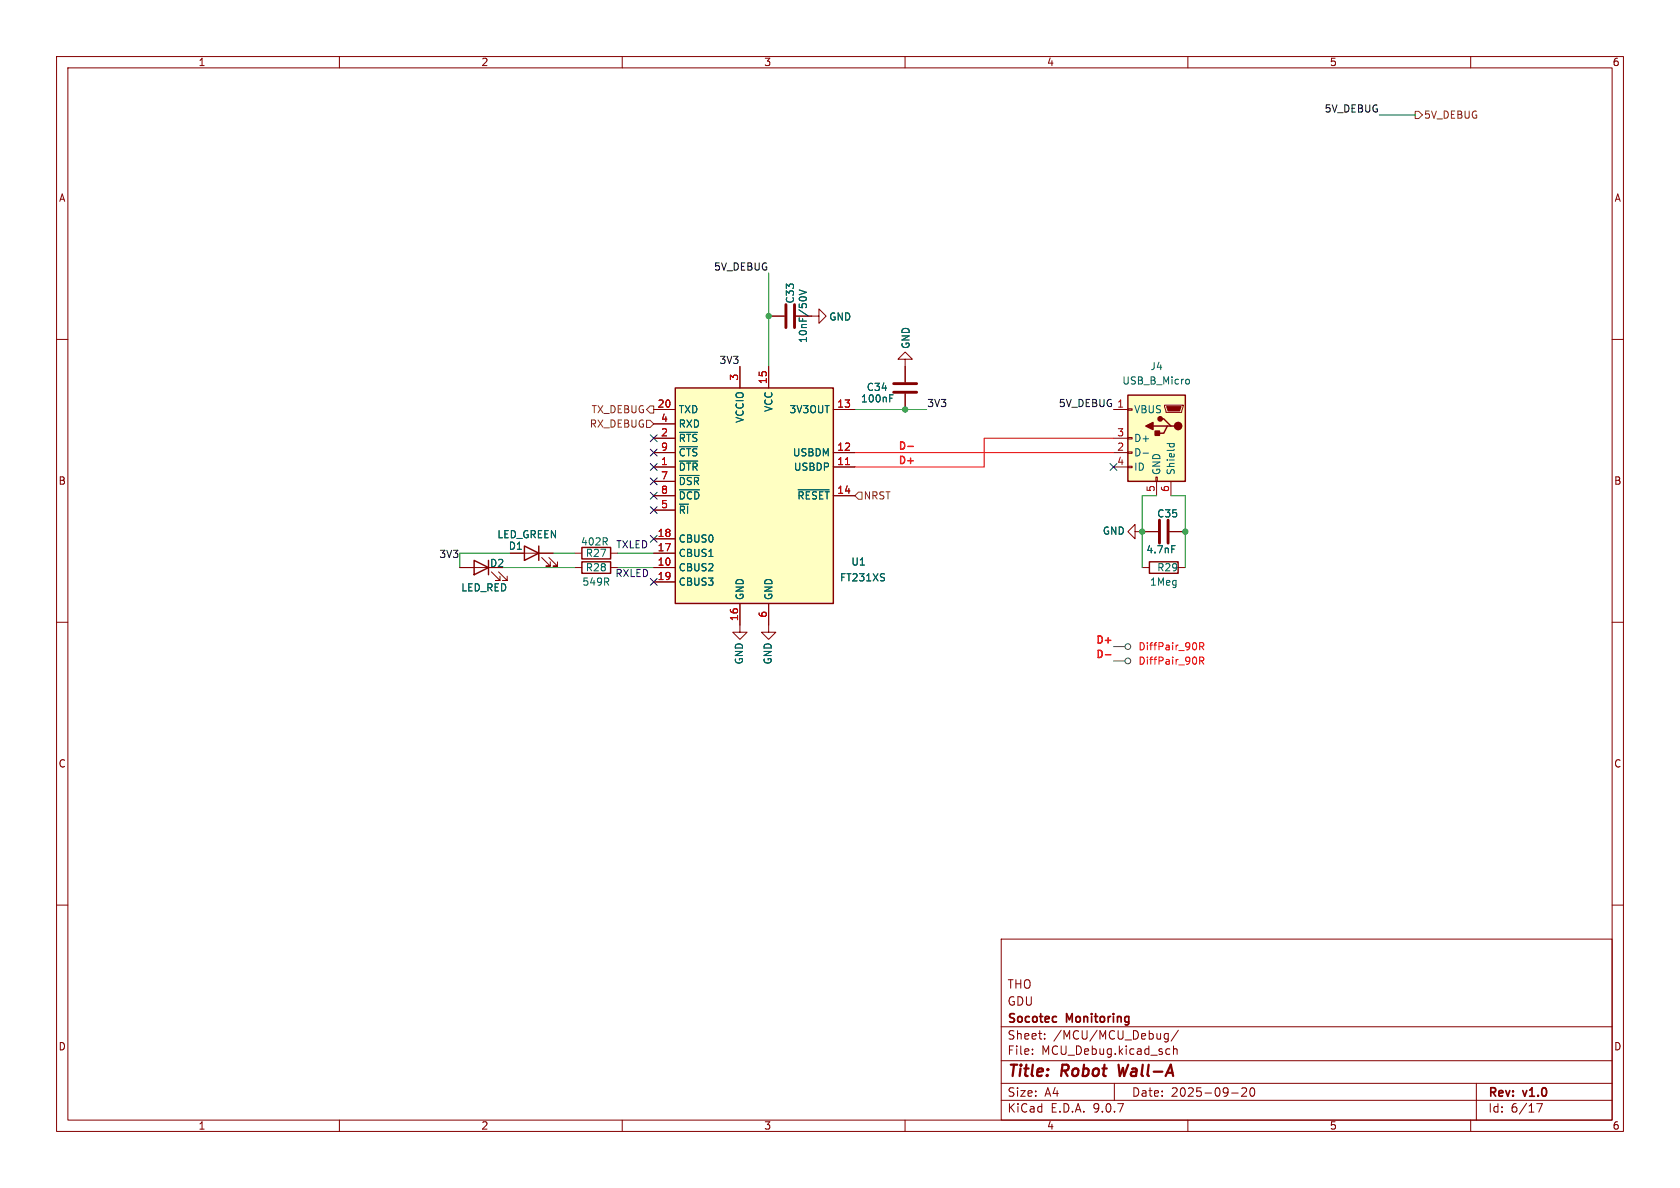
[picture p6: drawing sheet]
(kicad_sch
 (version 20250114)
 (generator "eeschema")
 (generator_version "9.0")
 (paper "A4")
 (title_block
  (title "Robot Wall-A")
  (date "2025-09-20")
  (rev "v1.0")
  (company "Socotec Monitoring")
  (comment 1 "GDU")
  (comment 2 "THO"))
 (lib_symbols
  (symbol "Connector:USB_B_Micro"
   (pin_names
    (offset 1.016)) (exclude_from_sim no) (in_bom yes) (on_board yes)
   (property "Reference" "J" (at -5.08 11.43 0) (effects (font (size 1.27 1.27)) (justify left)))
   (property "Value" "USB_B_Micro" (at -5.08 8.89 0) (effects (font (size 1.27 1.27)) (justify left)))
   (property "Footprint" "" (at 3.81 -1.27 0) (effects (font (size 1.27 1.27)) (hide yes)))
   (property "Datasheet" "~" (at 3.81 -1.27 0) (effects (font (size 1.27 1.27)) (hide yes)))
   (property "Description" "USB Micro Type B connector" (at 0 0 0) (effects (font (size 1.27 1.27)) (hide yes)))
   (symbol "USB_B_Micro_0_1"
    (rectangle (start -5.08 -7.62) (end 5.08 7.62) (stroke (width 0.254) (type default)) (fill (type background)))
    (polyline (pts (xy -4.699 5.842) (xy -4.699 5.588) (xy -4.445 4.826) (xy -4.445 4.572) (xy -1.651 4.572) (xy -1.651 4.826) (xy -1.397 5.588) (xy -1.397 5.842) (xy -4.699 5.842)) (stroke (width 0) (type default)) (fill (type none)))
    (polyline (pts (xy -4.318 5.588) (xy -1.778 5.588) (xy -2.032 4.826) (xy -4.064 4.826) (xy -4.318 5.588)) (stroke (width 0) (type default)) (fill (type outline)))
    (circle (center -3.81 2.159) (radius 0.635) (stroke (width 0.254) (type default)) (fill (type outline)))
    (polyline (pts (xy -3.175 2.159) (xy -2.54 2.159) (xy -1.27 3.429) (xy -0.635 3.429)) (stroke (width 0.254) (type default)) (fill (type none)))
    (polyline (pts (xy -2.54 2.159) (xy -1.905 2.159) (xy -1.27 0.889) (xy 0 0.889)) (stroke (width 0.254) (type default)) (fill (type none)))
    (polyline (pts (xy -1.905 2.159) (xy 0.635 2.159)) (stroke (width 0.254) (type default)) (fill (type none)))
    (circle (center -0.635 3.429) (radius 0.381) (stroke (width 0.254) (type default)) (fill (type outline)))
    (rectangle (start -0.127 -7.62) (end 0.127 -6.858) (stroke (width 0) (type default)) (fill (type none)))
    (rectangle (start 0.254 1.27) (end -0.508 0.508) (stroke (width 0.254) (type default)) (fill (type outline)))
    (polyline (pts (xy 0.635 2.794) (xy 0.635 1.524) (xy 1.905 2.159) (xy 0.635 2.794)) (stroke (width 0.254) (type default)) (fill (type outline)))
    (rectangle (start 5.08 4.953) (end 4.318 5.207) (stroke (width 0) (type default)) (fill (type none)))
    (rectangle (start 5.08 -0.127) (end 4.318 0.127) (stroke (width 0) (type default)) (fill (type none)))
    (rectangle (start 5.08 -2.667) (end 4.318 -2.413) (stroke (width 0) (type default)) (fill (type none)))
    (rectangle (start 5.08 -5.207) (end 4.318 -4.953) (stroke (width 0) (type default)) (fill (type none))))
   (symbol "USB_B_Micro_1_1"
    (pin passive line (at -2.54 -10.16 90) (length 2.54) (name "Shield" (effects (font (size 1.27 1.27)))) (number "6" (effects (font (size 1.27 1.27)))))
    (pin power_out line (at 0 -10.16 90) (length 2.54) (name "GND" (effects (font (size 1.27 1.27)))) (number "5" (effects (font (size 1.27 1.27)))))
    (pin power_out line (at 7.62 5.08 180) (length 2.54) (name "VBUS" (effects (font (size 1.27 1.27)))) (number "1" (effects (font (size 1.27 1.27)))))
    (pin bidirectional line (at 7.62 0 180) (length 2.54) (name "D+" (effects (font (size 1.27 1.27)))) (number "3" (effects (font (size 1.27 1.27)))))
    (pin bidirectional line (at 7.62 -2.54 180) (length 2.54) (name "D-" (effects (font (size 1.27 1.27)))) (number "2" (effects (font (size 1.27 1.27)))))
    (pin passive line (at 7.62 -5.08 180) (length 2.54) (name "ID" (effects (font (size 1.27 1.27)))) (number "4" (effects (font (size 1.27 1.27))))))
   (embedded_fonts no))
  (symbol "Device:C"
   (pin_numbers (hide yes))
   (pin_names
    (offset 0.254)) (exclude_from_sim no) (in_bom yes) (on_board yes)
   (property "Reference" "C" (at 0.635 2.54 0) (effects (font (size 1.27 1.27)) (justify left)))
   (property "Value" "C" (at 0.635 -2.54 0) (effects (font (size 1.27 1.27)) (justify left)))
   (property "Footprint" "" (at 0.9652 -3.81 0) (effects (font (size 1.27 1.27)) (hide yes)))
   (property "Datasheet" "~" (at 0 0 0) (effects (font (size 1.27 1.27)) (hide yes)))
   (property "Description" "Unpolarized capacitor" (at 0 0 0) (effects (font (size 1.27 1.27)) (hide yes)))
   (symbol "C_0_1"
    (polyline (pts (xy -2.032 0.762) (xy 2.032 0.762)) (stroke (width 0.508) (type default)) (fill (type none)))
    (polyline (pts (xy -2.032 -0.762) (xy 2.032 -0.762)) (stroke (width 0.508) (type default)) (fill (type none))))
   (symbol "C_1_1"
    (pin passive line (at 0 3.81 270) (length 2.794) (name "~" (effects (font (size 1.27 1.27)))) (number "1" (effects (font (size 1.27 1.27)))))
    (pin passive line (at 0 -3.81 90) (length 2.794) (name "~" (effects (font (size 1.27 1.27)))) (number "2" (effects (font (size 1.27 1.27))))))
   (embedded_fonts no))
  (symbol "Device:LED"
   (pin_numbers (hide yes))
   (pin_names
    (offset 1.016) (hide yes)) (exclude_from_sim no) (in_bom yes) (on_board yes)
   (property "Reference" "D" (at 0 2.54 0) (effects (font (size 1.27 1.27))))
   (property "Value" "LED" (at 0 -2.54 0) (effects (font (size 1.27 1.27))))
   (property "Footprint" "" (at 0 0 0) (effects (font (size 1.27 1.27)) (hide yes)))
   (property "Datasheet" "~" (at 0 0 0) (effects (font (size 1.27 1.27)) (hide yes)))
   (property "Description" "Light emitting diode" (at 0 0 0) (effects (font (size 1.27 1.27)) (hide yes)))
   (symbol "LED_0_1"
    (polyline (pts (xy -3.048 -0.762) (xy -4.572 -2.286) (xy -3.81 -2.286) (xy -4.572 -2.286) (xy -4.572 -1.524)) (stroke (width 0) (type default)) (fill (type none)))
    (polyline (pts (xy -1.778 -0.762) (xy -3.302 -2.286) (xy -2.54 -2.286) (xy -3.302 -2.286) (xy -3.302 -1.524)) (stroke (width 0) (type default)) (fill (type none)))
    (polyline (pts (xy -1.27 0) (xy 1.27 0)) (stroke (width 0) (type default)) (fill (type none)))
    (polyline (pts (xy -1.27 -1.27) (xy -1.27 1.27)) (stroke (width 0.254) (type default)) (fill (type none)))
    (polyline (pts (xy 1.27 -1.27) (xy 1.27 1.27) (xy -1.27 0) (xy 1.27 -1.27)) (stroke (width 0.254) (type default)) (fill (type none))))
   (symbol "LED_1_1"
    (pin passive line (at -3.81 0 0) (length 2.54) (name "K" (effects (font (size 1.27 1.27)))) (number "1" (effects (font (size 1.27 1.27)))))
    (pin passive line (at 3.81 0 180) (length 2.54) (name "A" (effects (font (size 1.27 1.27)))) (number "2" (effects (font (size 1.27 1.27))))))
   (embedded_fonts no))
  (symbol "Device:R"
   (pin_numbers (hide yes))
   (pin_names
    (offset 0)) (exclude_from_sim no) (in_bom yes) (on_board yes)
   (property "Reference" "R" (at 2.032 0 90) (effects (font (size 1.27 1.27))))
   (property "Value" "R" (at 0 0 90) (effects (font (size 1.27 1.27))))
   (property "Footprint" "" (at -1.778 0 90) (effects (font (size 1.27 1.27)) (hide yes)))
   (property "Datasheet" "~" (at 0 0 0) (effects (font (size 1.27 1.27)) (hide yes)))
   (property "Description" "Resistor" (at 0 0 0) (effects (font (size 1.27 1.27)) (hide yes)))
   (symbol "R_0_1"
    (rectangle (start -1.016 -2.54) (end 1.016 2.54) (stroke (width 0.254) (type default)) (fill (type none))))
   (symbol "R_1_1"
    (pin passive line (at 0 3.81 270) (length 1.27) (name "~" (effects (font (size 1.27 1.27)))) (number "1" (effects (font (size 1.27 1.27)))))
    (pin passive line (at 0 -3.81 90) (length 1.27) (name "~" (effects (font (size 1.27 1.27)))) (number "2" (effects (font (size 1.27 1.27))))))
   (embedded_fonts no))
  (symbol "Interface_USB:FT231XS" (exclude_from_sim no) (in_bom yes) (on_board yes)
   (property "Reference" "U" (at -13.97 20.32 0) (effects (font (size 1.27 1.27)) (justify left)))
   (property "Value" "FT231XS" (at 7.62 20.32 0) (effects (font (size 1.27 1.27)) (justify left)))
   (property "Footprint" "Package_SO:SSOP-20_3.9x8.7mm_P0.635mm" (at 25.4 -20.32 0) (effects (font (size 1.27 1.27)) (hide yes)))
   (property "Datasheet" "https://www.ftdichip.com/Support/Documents/DataSheets/ICs/DS_FT231X.pdf" (at 0 0 0) (effects (font (size 1.27 1.27)) (hide yes)))
   (property "Description" "Full Speed USB to Full Handshake UART, SSOP-20" (at 0 0 0) (effects (font (size 1.27 1.27)) (hide yes)))
   (symbol "FT231XS_0_1"
    (rectangle (start -13.97 19.05) (end 13.97 -19.05) (stroke (width 0.254) (type default)) (fill (type background))))
   (symbol "FT231XS_1_1"
    (pin power_out line (at -17.78 15.24 0) (length 3.81) (name "3V3OUT" (effects (font (size 1.27 1.27)))) (number "13" (effects (font (size 1.27 1.27)))))
    (pin bidirectional line (at -17.78 7.62 0) (length 3.81) (name "USBDM" (effects (font (size 1.27 1.27)))) (number "12" (effects (font (size 1.27 1.27)))))
    (pin bidirectional line (at -17.78 5.08 0) (length 3.81) (name "USBDP" (effects (font (size 1.27 1.27)))) (number "11" (effects (font (size 1.27 1.27)))))
    (pin input line (at -17.78 0 0) (length 3.81) (name "~{RESET}" (effects (font (size 1.27 1.27)))) (number "14" (effects (font (size 1.27 1.27)))))
    (pin power_in line (at -2.54 22.86 270) (length 3.81) (name "VCC" (effects (font (size 1.27 1.27)))) (number "15" (effects (font (size 1.27 1.27)))))
    (pin power_in line (at -2.54 -22.86 90) (length 3.81) (name "GND" (effects (font (size 1.27 1.27)))) (number "6" (effects (font (size 1.27 1.27)))))
    (pin power_in line (at 2.54 22.86 270) (length 3.81) (name "VCCIO" (effects (font (size 1.27 1.27)))) (number "3" (effects (font (size 1.27 1.27)))))
    (pin power_in line (at 2.54 -22.86 90) (length 3.81) (name "GND" (effects (font (size 1.27 1.27)))) (number "16" (effects (font (size 1.27 1.27)))))
    (pin output line (at 17.78 15.24 180) (length 3.81) (name "TXD" (effects (font (size 1.27 1.27)))) (number "20" (effects (font (size 1.27 1.27)))))
    (pin input line (at 17.78 12.7 180) (length 3.81) (name "RXD" (effects (font (size 1.27 1.27)))) (number "4" (effects (font (size 1.27 1.27)))))
    (pin output line (at 17.78 10.16 180) (length 3.81) (name "~{RTS}" (effects (font (size 1.27 1.27)))) (number "2" (effects (font (size 1.27 1.27)))))
    (pin input line (at 17.78 7.62 180) (length 3.81) (name "~{CTS}" (effects (font (size 1.27 1.27)))) (number "9" (effects (font (size 1.27 1.27)))))
    (pin output line (at 17.78 5.08 180) (length 3.81) (name "~{DTR}" (effects (font (size 1.27 1.27)))) (number "1" (effects (font (size 1.27 1.27)))))
    (pin input line (at 17.78 2.54 180) (length 3.81) (name "~{DSR}" (effects (font (size 1.27 1.27)))) (number "7" (effects (font (size 1.27 1.27)))))
    (pin input line (at 17.78 0 180) (length 3.81) (name "~{DCD}" (effects (font (size 1.27 1.27)))) (number "8" (effects (font (size 1.27 1.27)))))
    (pin input line (at 17.78 -2.54 180) (length 3.81) (name "~{RI}" (effects (font (size 1.27 1.27)))) (number "5" (effects (font (size 1.27 1.27)))))
    (pin bidirectional line (at 17.78 -7.62 180) (length 3.81) (name "CBUS0" (effects (font (size 1.27 1.27)))) (number "18" (effects (font (size 1.27 1.27)))))
    (pin bidirectional line (at 17.78 -10.16 180) (length 3.81) (name "CBUS1" (effects (font (size 1.27 1.27)))) (number "17" (effects (font (size 1.27 1.27)))))
    (pin bidirectional line (at 17.78 -12.7 180) (length 3.81) (name "CBUS2" (effects (font (size 1.27 1.27)))) (number "10" (effects (font (size 1.27 1.27)))))
    (pin bidirectional line (at 17.78 -15.24 180) (length 3.81) (name "CBUS3" (effects (font (size 1.27 1.27)))) (number "19" (effects (font (size 1.27 1.27))))))
   (embedded_fonts no))
  (symbol "LED_1"
   (pin_numbers (hide yes))
   (pin_names
    (offset 1.016) (hide yes)) (exclude_from_sim no) (in_bom yes) (on_board yes)
   (property "Reference" "D" (at 0 2.54 0) (effects (font (size 1.27 1.27))))
   (property "Value" "LED" (at 0 -2.54 0) (effects (font (size 1.27 1.27))))
   (property "Footprint" "" (at 0 0 0) (effects (font (size 1.27 1.27)) (hide yes)))
   (property "Datasheet" "~" (at 0 0 0) (effects (font (size 1.27 1.27)) (hide yes)))
   (property "Description" "Light emitting diode" (at 0 0 0) (effects (font (size 1.27 1.27)) (hide yes)))
   (property "Sim.Pins" "1=K 2=A" (at 0 0 0) (effects (font (size 1.27 1.27)) (hide yes)))
   (symbol "LED_1_0_1"
    (polyline (pts (xy -3.048 -0.762) (xy -4.572 -2.286) (xy -3.81 -2.286) (xy -4.572 -2.286) (xy -4.572 -1.524)) (stroke (width 0) (type default)) (fill (type none)))
    (polyline (pts (xy -1.778 -0.762) (xy -3.302 -2.286) (xy -2.54 -2.286) (xy -3.302 -2.286) (xy -3.302 -1.524)) (stroke (width 0) (type default)) (fill (type none)))
    (polyline (pts (xy -1.27 0) (xy 1.27 0)) (stroke (width 0) (type default)) (fill (type none)))
    (polyline (pts (xy -1.27 -1.27) (xy -1.27 1.27)) (stroke (width 0.254) (type default)) (fill (type none)))
    (polyline (pts (xy 1.27 -1.27) (xy 1.27 1.27) (xy -1.27 0) (xy 1.27 -1.27)) (stroke (width 0.254) (type default)) (fill (type none))))
   (symbol "LED_1_1_1"
    (pin passive line (at -3.81 0 0) (length 2.54) (name "K" (effects (font (size 1.27 1.27)))) (number "1" (effects (font (size 1.27 1.27)))))
    (pin passive line (at 3.81 0 180) (length 2.54) (name "A" (effects (font (size 1.27 1.27)))) (number "2" (effects (font (size 1.27 1.27))))))
   (embedded_fonts no))
  (symbol "power:GND"
   (power)
   (pin_names
    (offset 0)) (exclude_from_sim no) (in_bom yes) (on_board yes)
   (property "Reference" "#PWR" (at 0 -6.35 0) (effects (font (size 1.27 1.27)) (hide yes)))
   (property "Value" "GND" (at 0 -3.81 0) (effects (font (size 1.27 1.27))))
   (property "Footprint" "" (at 0 0 0) (effects (font (size 1.27 1.27)) (hide yes)))
   (property "Datasheet" "" (at 0 0 0) (effects (font (size 1.27 1.27)) (hide yes)))
   (property "Description" "Power symbol creates a global label with name \"GND\" , ground" (at 0 0 0) (effects (font (size 1.27 1.27)) (hide yes)))
   (symbol "GND_0_1"
    (polyline (pts (xy 0 0) (xy 0 -1.27) (xy 1.27 -1.27) (xy 0 -2.54) (xy -1.27 -1.27) (xy 0 -1.27)) (stroke (width 0) (type default)) (fill (type none))))
   (symbol "GND_1_1"
    (pin power_in line (at 0 0 270) (length 0) (hide yes) (name "GND" (effects (font (size 1.27 1.27)))) (number "1" (effects (font (size 1.27 1.27))))))
   (embedded_fonts no)))
 (text "TXLED"
  (exclude_from_sim no)
  (at 111.76 96.52 0)
  (effects (font (size 1.27 1.27))))
 (text "RXLED"
  (exclude_from_sim no)
  (at 111.76 101.6 0)
  (effects (font (size 1.27 1.27))))
 (junction
  (at 160.02 72.39)
  (diameter 0)
  (color 0 0 0 0))
 (junction
  (at 209.55 93.98)
  (diameter 0)
  (color 0 0 0 0))
 (junction
  (at 201.93 93.98)
  (diameter 0)
  (color 0 0 0 0))
 (junction
  (at 135.89 55.88)
  (diameter 0)
  (color 0 0 0 0))
 (no_connect
  (at 115.57 85.09))
 (no_connect
  (at 115.57 77.47))
 (no_connect
  (at 115.57 82.55))
 (no_connect
  (at 115.57 102.87))
 (no_connect
  (at 115.57 80.01))
 (no_connect
  (at 196.85 82.55))
 (no_connect
  (at 115.57 87.63))
 (no_connect
  (at 115.57 90.17))
 (no_connect
  (at 115.57 95.25))
 (wire
  (pts (xy 109.22 97.79) (xy 115.57 97.79))
  (stroke (width 0) (type default)))
 (wire
  (pts (xy 173.99 82.55) (xy 151.13 82.55))
  (stroke (width 0) (type default)))
 (wire
  (pts (xy 97.79 97.79) (xy 101.6 97.79))
  (stroke (width 0) (type default)))
 (wire
  (pts (xy 81.28 97.79) (xy 81.28 100.33))
  (stroke (width 0) (type default)))
 (wire
  (pts (xy 135.89 48.26) (xy 135.89 55.88))
  (stroke (width 0) (type default)))
 (wire
  (pts (xy 243.84 20.32) (xy 250.19 20.32))
  (stroke (width 0) (type default)))
 (wire
  (pts (xy 101.6 100.33) (xy 88.9 100.33))
  (stroke (width 0) (type default)))
 (wire
  (pts (xy 196.85 77.47) (xy 173.99 77.47))
  (stroke (width 0) (type default)))
 (wire
  (pts (xy 209.55 93.98) (xy 209.55 100.33))
  (stroke (width 0) (type default)))
 (wire
  (pts (xy 90.17 97.79) (xy 81.28 97.79))
  (stroke (width 0) (type default)))
 (wire
  (pts (xy 201.93 87.63) (xy 204.47 87.63))
  (stroke (width 0) (type default)))
 (wire
  (pts (xy 160.02 72.39) (xy 151.13 72.39))
  (stroke (width 0) (type default)))
 (wire
  (pts (xy 163.83 72.39) (xy 160.02 72.39))
  (stroke (width 0) (type default)))
 (wire
  (pts (xy 201.93 87.63) (xy 201.93 93.98))
  (stroke (width 0) (type default)))
 (wire
  (pts (xy 196.85 80.01) (xy 151.13 80.01))
  (stroke (width 0) (type default)))
 (wire
  (pts (xy 209.55 87.63) (xy 209.55 93.98))
  (stroke (width 0) (type default)))
 (wire
  (pts (xy 207.01 87.63) (xy 209.55 87.63))
  (stroke (width 0) (type default)))
 (wire
  (pts (xy 115.57 100.33) (xy 109.22 100.33))
  (stroke (width 0) (type default)))
 (wire
  (pts (xy 135.89 55.88) (xy 135.89 64.77))
  (stroke (width 0) (type default)))
 (wire
  (pts (xy 173.99 77.47) (xy 173.99 82.55))
  (stroke (width 0) (type default)))
 (wire
  (pts (xy 201.93 93.98) (xy 201.93 100.33))
  (stroke (width 0) (type default)))
 (label "3V3"
  (at 163.83 72.39 0)
  (effects (font (size 1.27 1.27)) (justify left bottom)))
 (label "D-"
  (at 158.75 80.01 0)
  (effects (font (size 1.27 1.27) (thickness 0.254)
    (bold yes)) (justify left bottom)))
 (label "D+"
  (at 158.75 82.55 0)
  (effects (font (size 1.27 1.27) (thickness 0.254)
    (bold yes)) (justify left bottom)))
 (label "D+"
  (at 196.85 114.3 180)
  (effects (font (size 1.27 1.27) (thickness 0.254)
    (bold yes)) (justify right bottom)))
 (label "D-"
  (at 196.85 116.84 180)
  (effects (font (size 1.27 1.27) (thickness 0.254)
    (bold yes)) (justify right bottom)))
 (label "3V3"
  (at 81.28 99.06 180)
  (effects (font (size 1.27 1.27)) (justify right bottom)))
 (label "5V_DEBUG"
  (at 196.85 72.39 180)
  (effects (font (size 1.27 1.27)) (justify right bottom)))
 (label "5V_DEBUG"
  (at 135.89 48.26 180)
  (effects (font (size 1.27 1.27)) (justify right bottom)))
 (label "3V3"
  (at 130.81 64.77 180)
  (effects (font (size 1.27 1.27)) (justify right bottom)))
 (label "5V_DEBUG"
  (at 243.84 20.32 180)
  (effects (font (size 1.27 1.27)) (justify right bottom)))
 (hierarchical_label "TX_DEBUG"
  (shape output)
  (at 115.57 72.39 180)
  (effects (font (size 1.27 1.27)) (justify right)))
 (hierarchical_label "NRST"
  (shape input)
  (at 151.13 87.63 0)
  (effects (font (size 1.27 1.27)) (justify left)))
 (hierarchical_label "5V_DEBUG"
  (shape output)
  (at 250.19 20.32 0)
  (effects (font (size 1.27 1.27)) (justify left)))
 (hierarchical_label "RX_DEBUG"
  (shape input)
  (at 115.57 74.93 180)
  (effects (font (size 1.27 1.27)) (justify right)))
 (netclass_flag ""
  (length 2.54)
  (shape round)
  (at 196.85 114.3 270)
  (effects (font (size 1.27 1.27)) (justify right bottom))
  (property "Netclass" "DiffPair_90R" (at 201.168 114.3 0) (effects (font (size 1.27 1.27)) (justify left)))
  (property "Component Class" "" (at -116.84 -41.91 0) (effects (font (size 1.27 1.27)
    (italic yes)))))
 (netclass_flag ""
  (length 2.54)
  (shape round)
  (at 196.85 116.84 270)
  (effects (font (size 1.27 1.27)) (justify right bottom))
  (property "Netclass" "DiffPair_90R" (at 201.168 116.84 0) (effects (font (size 1.27 1.27)) (justify left)))
  (property "Component Class" "" (at -116.84 -39.37 0) (effects (font (size 1.27 1.27)
    (italic yes)))))
 (symbol
  (lib_id "power:GND")
  (at 130.81 110.49 0)
  (mirror y)
  (unit 1)
  (exclude_from_sim no)
  (in_bom yes)
  (on_board yes)
  (dnp no)
  (property "Reference" "#PWR038" (at 130.81 116.84 0) (effects (font (size 1.27 1.27)) (hide yes)))
  (property "Value" "GND" (at 130.683 115.5192 90) (effects (font (size 1.27 1.27))))
  (property "Footprint" "" (at 130.81 110.49 0) (effects (font (size 1.27 1.27)) (hide yes)))
  (property "Datasheet" "" (at 130.81 110.49 0) (effects (font (size 1.27 1.27)) (hide yes)))
  (property "Description" "" (at 130.81 110.49 0) (effects (font (size 1.27 1.27))))
  (pin "1"))
 (symbol
  (lib_id "power:GND")
  (at 201.93 93.98 270)
  (mirror x)
  (unit 1)
  (exclude_from_sim no)
  (in_bom yes)
  (on_board yes)
  (dnp no)
  (property "Reference" "#PWR037" (at 195.58 93.98 0) (effects (font (size 1.27 1.27)) (hide yes)))
  (property "Value" "GND" (at 196.9008 93.853 90) (effects (font (size 1.27 1.27))))
  (property "Footprint" "" (at 201.93 93.98 0) (effects (font (size 1.27 1.27)) (hide yes)))
  (property "Datasheet" "" (at 201.93 93.98 0) (effects (font (size 1.27 1.27)) (hide yes)))
  (property "Description" "" (at 201.93 93.98 0) (effects (font (size 1.27 1.27))))
  (pin "1"))
 (symbol
  (lib_name "LED_1")
  (lib_id "Device:LED")
  (at 85.09 100.33 0)
  (mirror y)
  (unit 1)
  (exclude_from_sim no)
  (in_bom yes)
  (on_board yes)
  (dnp no)
  (property "Reference" "D2" (at 87.884 99.568 0) (effects (font (size 1.27 1.27))))
  (property "Value" "LED_RED" (at 85.598 103.886 0) (effects (font (size 1.27 1.27))))
  (property "Footprint" "LED_SMD:LED_0603_1608Metric" (at 85.09 100.33 0) (effects (font (size 1.27 1.27)) (hide yes)))
  (property "Datasheet" "~" (at 85.09 100.33 0) (effects (font (size 1.27 1.27)) (hide yes)))
  (property "Description" "Light emitting diode" (at 85.09 100.33 0) (effects (font (size 1.27 1.27)) (hide yes)))
  (property "Manufacturer_Part_Number" "LS L29K-G1J2-1" (at 85.09 100.33 0) (effects (font (size 1.27 1.27)) (hide yes)))
  (property "Arrow Part Number" "" (at 85.09 100.33 0) (effects (font (size 1.27 1.27)) (hide yes)))
  (property "Arrow Price/Stock" "" (at 85.09 100.33 0) (effects (font (size 1.27 1.27)) (hide yes)))
  (property "Mouser Price/Stock" "" (at 85.09 100.33 0) (effects (font (size 1.27 1.27)) (hide yes)))
  (pin "2")
  (pin "1"))
 (symbol
  (lib_id "Device:R")
  (at 205.74 100.33 90)
  (mirror x)
  (unit 1)
  (exclude_from_sim no)
  (in_bom yes)
  (on_board yes)
  (dnp no)
  (property "Reference" "R29" (at 204.47 100.33 90) (effects (font (size 1.27 1.27)) (justify right)))
  (property "Value" "1Meg" (at 203.2 102.87 90) (effects (font (size 1.27 1.27)) (justify right)))
  (property "Footprint" "Resistor_SMD:R_0603_1608Metric_Pad0.98x0.95mm_HandSolder" (at 205.74 98.552 90) (effects (font (size 1.27 1.27)) (hide yes)))
  (property "Datasheet" "~" (at 205.74 100.33 0) (effects (font (size 1.27 1.27)) (hide yes)))
  (property "Description" "" (at 205.74 100.33 0) (effects (font (size 1.27 1.27))))
  (property "Manufacturer_Part_Number" "ERJ-3GEYJ105V" (at 205.74 100.33 0) (effects (font (size 1.27 1.27)) (hide yes)))
  (property "Arrow Part Number" "" (at 205.74 100.33 90) (effects (font (size 1.27 1.27)) (hide yes)))
  (property "Arrow Price/Stock" "" (at 205.74 100.33 90) (effects (font (size 1.27 1.27)) (hide yes)))
  (property "Mouser Price/Stock" "" (at 205.74 100.33 90) (effects (font (size 1.27 1.27)) (hide yes)))
  (pin "1")
  (pin "2"))
 (symbol
  (lib_id "Device:C")
  (at 205.74 93.98 270)
  (mirror x)
  (unit 1)
  (exclude_from_sim no)
  (in_bom yes)
  (on_board yes)
  (dnp no)
  (property "Reference" "C35" (at 204.47 90.805 90) (effects (font (size 1.27 1.27)) (justify left)))
  (property "Value" "4.7nF" (at 202.565 97.155 90) (effects (font (size 1.27 1.27)) (justify left)))
  (property "Footprint" "Capacitor_SMD:C_0603_1608Metric_Pad1.08x0.95mm_HandSolder" (at 201.93 93.0148 0) (effects (font (size 1.27 1.27)) (hide yes)))
  (property "Datasheet" "~" (at 205.74 93.98 0) (effects (font (size 1.27 1.27)) (hide yes)))
  (property "Description" "" (at 205.74 93.98 0) (effects (font (size 1.27 1.27))))
  (property "Manufacturer_Part_Number" "CC0603JRX7R8BB472" (at 205.74 93.98 0) (effects (font (size 1.27 1.27)) (hide yes)))
  (property "Arrow Part Number" "" (at 205.74 93.98 90) (effects (font (size 1.27 1.27)) (hide yes)))
  (property "Arrow Price/Stock" "" (at 205.74 93.98 90) (effects (font (size 1.27 1.27)) (hide yes)))
  (property "Mouser Price/Stock" "" (at 205.74 93.98 90) (effects (font (size 1.27 1.27)) (hide yes)))
  (pin "1")
  (pin "2"))
 (symbol
  (lib_id "Device:R")
  (at 105.41 100.33 270)
  (unit 1)
  (exclude_from_sim no)
  (in_bom yes)
  (on_board yes)
  (dnp no)
  (property "Reference" "R28" (at 105.41 100.33 90) (effects (font (size 1.27 1.27))))
  (property "Value" "549R" (at 105.41 102.87 90) (effects (font (size 1.27 1.27))))
  (property "Footprint" "Resistor_SMD:R_0603_1608Metric_Pad0.98x0.95mm_HandSolder" (at 105.41 98.552 90) (effects (font (size 1.27 1.27)) (hide yes)))
  (property "Datasheet" "~" (at 105.41 100.33 0) (effects (font (size 1.27 1.27)) (hide yes)))
  (property "Description" "Resistor" (at 105.41 100.33 0) (effects (font (size 1.27 1.27)) (hide yes)))
  (property "Manufacturer_Part_Number" "RC0603FR-07549RL" (at 105.41 100.33 0) (effects (font (size 1.27 1.27)) (hide yes)))
  (property "Arrow Part Number" "" (at 105.41 100.33 90) (effects (font (size 1.27 1.27)) (hide yes)))
  (property "Arrow Price/Stock" "" (at 105.41 100.33 90) (effects (font (size 1.27 1.27)) (hide yes)))
  (property "Mouser Price/Stock" "" (at 105.41 100.33 90) (effects (font (size 1.27 1.27)) (hide yes)))
  (pin "1")
  (pin "2"))
 (symbol
  (lib_id "Device:C")
  (at 139.7 55.88 90)
  (mirror x)
  (unit 1)
  (exclude_from_sim no)
  (in_bom yes)
  (on_board yes)
  (dnp no)
  (property "Reference" "C33" (at 139.7 51.816 0) (effects (font (size 1.27 1.27))))
  (property "Value" "10nF/50V" (at 141.986 55.88 0) (effects (font (size 1.27 1.27))))
  (property "Footprint" "Capacitor_SMD:C_0805_2012Metric_Pad1.18x1.45mm_HandSolder" (at 143.51 56.8452 0) (effects (font (size 1.27 1.27)) (hide yes)))
  (property "Datasheet" "~" (at 139.7 55.88 0) (effects (font (size 1.27 1.27)) (hide yes)))
  (property "Description" "Unpolarized capacitor" (at 139.7 55.88 0) (effects (font (size 1.27 1.27)) (hide yes)))
  (property "Manufacturer_Part_Number" "CL21B103KBANNNC" (at 139.7 55.88 0) (effects (font (size 1.27 1.27)) (hide yes)))
  (property "Arrow Part Number" "" (at 139.7 55.88 0) (effects (font (size 1.27 1.27)) (hide yes)))
  (property "Arrow Price/Stock" "" (at 139.7 55.88 0) (effects (font (size 1.27 1.27)) (hide yes)))
  (property "Mouser Price/Stock" "" (at 139.7 55.88 0) (effects (font (size 1.27 1.27)) (hide yes)))
  (pin "1")
  (pin "2"))
 (symbol
  (lib_id "power:GND")
  (at 143.51 55.88 90)
  (mirror x)
  (unit 1)
  (exclude_from_sim no)
  (in_bom yes)
  (on_board yes)
  (dnp no)
  (property "Reference" "#PWR035" (at 149.86 55.88 0) (effects (font (size 1.27 1.27)) (hide yes)))
  (property "Value" "GND" (at 148.5392 56.007 90) (effects (font (size 1.27 1.27))))
  (property "Footprint" "" (at 143.51 55.88 0) (effects (font (size 1.27 1.27)) (hide yes)))
  (property "Datasheet" "" (at 143.51 55.88 0) (effects (font (size 1.27 1.27)) (hide yes)))
  (property "Description" "" (at 143.51 55.88 0) (effects (font (size 1.27 1.27))))
  (pin "1"))
 (symbol
  (lib_id "power:GND")
  (at 160.02 64.77 0)
  (mirror x)
  (unit 1)
  (exclude_from_sim no)
  (in_bom yes)
  (on_board yes)
  (dnp no)
  (property "Reference" "#PWR036" (at 160.02 58.42 0) (effects (font (size 1.27 1.27)) (hide yes)))
  (property "Value" "GND" (at 160.147 59.7408 90) (effects (font (size 1.27 1.27))))
  (property "Footprint" "" (at 160.02 64.77 0) (effects (font (size 1.27 1.27)) (hide yes)))
  (property "Datasheet" "" (at 160.02 64.77 0) (effects (font (size 1.27 1.27)) (hide yes)))
  (property "Description" "" (at 160.02 64.77 0) (effects (font (size 1.27 1.27))))
  (pin "1"))
 (symbol
  (lib_id "Connector:USB_B_Micro")
  (at 204.47 77.47 0)
  (mirror y)
  (unit 1)
  (exclude_from_sim no)
  (in_bom yes)
  (on_board yes)
  (dnp no)
  (fields_autoplaced yes)
  (property "Reference" "J4" (at 204.47 64.77 0) (effects (font (size 1.27 1.27))))
  (property "Value" "USB_B_Micro" (at 204.47 67.31 0) (effects (font (size 1.27 1.27))))
  (property "Footprint" "SamacSys_Parts:USB_Micro-B_Molex_47346-0001" (at 200.66 78.74 0) (effects (font (size 1.27 1.27)) (hide yes)))
  (property "Datasheet" "~" (at 200.66 78.74 0) (effects (font (size 1.27 1.27)) (hide yes)))
  (property "Description" "USB Micro Type B connector" (at 204.47 77.47 0) (effects (font (size 1.27 1.27)) (hide yes)))
  (property "Manufacturer_Part_Number" "USB3140-30-0230-0-C" (at 204.47 77.47 0) (effects (font (size 1.27 1.27)) (hide yes)))
  (property "Arrow Part Number" "" (at 204.47 77.47 0) (effects (font (size 1.27 1.27)) (hide yes)))
  (property "Arrow Price/Stock" "" (at 204.47 77.47 0) (effects (font (size 1.27 1.27)) (hide yes)))
  (property "Mouser Price/Stock" "" (at 204.47 77.47 0) (effects (font (size 1.27 1.27)) (hide yes)))
  (pin "4")
  (pin "6")
  (pin "5")
  (pin "2")
  (pin "1")
  (pin "3"))
 (symbol
  (lib_id "Device:C")
  (at 160.02 68.58 0)
  (mirror x)
  (unit 1)
  (exclude_from_sim no)
  (in_bom yes)
  (on_board yes)
  (dnp no)
  (property "Reference" "C34" (at 153.1198 68.4452 0) (effects (font (size 1.27 1.27)) (justify left)))
  (property "Value" "100nF" (at 152.1038 70.4772 0) (effects (font (size 1.27 1.27)) (justify left)))
  (property "Footprint" "Capacitor_SMD:C_0603_1608Metric_Pad1.08x0.95mm_HandSolder" (at 160.9852 64.77 0) (effects (font (size 1.27 1.27)) (hide yes)))
  (property "Datasheet" "~" (at 160.02 68.58 0) (effects (font (size 1.27 1.27)) (hide yes)))
  (property "Description" "" (at 160.02 68.58 0) (effects (font (size 1.27 1.27))))
  (property "Manufacturer_Part_Number" "KGM15BR71H104KT " (at 160.02 68.58 0) (effects (font (size 1.27 1.27)) (hide yes)))
  (property "Arrow Part Number" "" (at 160.02 68.58 0) (effects (font (size 1.27 1.27)) (hide yes)))
  (property "Arrow Price/Stock" "" (at 160.02 68.58 0) (effects (font (size 1.27 1.27)) (hide yes)))
  (property "Mouser Price/Stock" "" (at 160.02 68.58 0) (effects (font (size 1.27 1.27)) (hide yes)))
  (pin "1")
  (pin "2"))
 (symbol
  (lib_id "Interface_USB:FT231XS")
  (at 133.35 87.63 0)
  (mirror y)
  (unit 1)
  (exclude_from_sim no)
  (in_bom yes)
  (on_board yes)
  (dnp no)
  (property "Reference" "U1" (at 153.162 99.314 0) (effects (font (size 1.27 1.27)) (justify left)))
  (property "Value" "FT231XS" (at 156.718 102.108 0) (effects (font (size 1.27 1.27)) (justify left)))
  (property "Footprint" "Package_SO:SSOP-20_3.9x8.7mm_P0.635mm" (at 107.95 107.95 0) (effects (font (size 1.27 1.27)) (hide yes)))
  (property "Datasheet" "https://www.ftdichip.com/Support/Documents/DataSheets/ICs/DS_FT231X.pdf" (at 133.35 87.63 0) (effects (font (size 1.27 1.27)) (hide yes)))
  (property "Description" "Full Speed USB to Full Handshake UART, SSOP-20" (at 133.35 87.63 0) (effects (font (size 1.27 1.27)) (hide yes)))
  (property "Manufacturer_Part_Number" "FT231XS-R" (at 133.35 87.63 0) (effects (font (size 1.27 1.27)) (hide yes)))
  (property "Arrow Part Number" "" (at 133.35 87.63 0) (effects (font (size 1.27 1.27)) (hide yes)))
  (property "Arrow Price/Stock" "" (at 133.35 87.63 0) (effects (font (size 1.27 1.27)) (hide yes)))
  (property "Mouser Price/Stock" "" (at 133.35 87.63 0) (effects (font (size 1.27 1.27)) (hide yes)))
  (pin "6")
  (pin "15")
  (pin "1")
  (pin "4")
  (pin "3")
  (pin "16")
  (pin "11")
  (pin "7")
  (pin "8")
  (pin "14")
  (pin "13")
  (pin "5")
  (pin "2")
  (pin "18")
  (pin "17")
  (pin "20")
  (pin "10")
  (pin "12")
  (pin "9")
  (pin "19"))
 (symbol
  (lib_id "power:GND")
  (at 135.89 110.49 0)
  (mirror y)
  (unit 1)
  (exclude_from_sim no)
  (in_bom yes)
  (on_board yes)
  (dnp no)
  (property "Reference" "#PWR039" (at 135.89 116.84 0) (effects (font (size 1.27 1.27)) (hide yes)))
  (property "Value" "GND" (at 135.763 115.5192 90) (effects (font (size 1.27 1.27))))
  (property "Footprint" "" (at 135.89 110.49 0) (effects (font (size 1.27 1.27)) (hide yes)))
  (property "Datasheet" "" (at 135.89 110.49 0) (effects (font (size 1.27 1.27)) (hide yes)))
  (property "Description" "" (at 135.89 110.49 0) (effects (font (size 1.27 1.27))))
  (pin "1"))
 (symbol
  (lib_id "Device:LED")
  (at 93.98 97.79 0)
  (mirror y)
  (unit 1)
  (exclude_from_sim no)
  (in_bom yes)
  (on_board yes)
  (dnp no)
  (property "Reference" "D1" (at 91.186 96.52 0) (effects (font (size 1.27 1.27))))
  (property "Value" "LED_GREEN" (at 93.218 94.488 0) (effects (font (size 1.27 1.27))))
  (property "Footprint" "LED_SMD:LED_0603_1608Metric" (at 93.98 97.79 0) (effects (font (size 1.27 1.27)) (hide yes)))
  (property "Datasheet" "~" (at 93.98 97.79 0) (effects (font (size 1.27 1.27)) (hide yes)))
  (property "Description" "Light emitting diode" (at 93.98 97.79 0) (effects (font (size 1.27 1.27)) (hide yes)))
  (property "Manufacturer_Part_Number" "APT1608LZGCK" (at 93.98 97.79 0) (effects (font (size 1.27 1.27)) (hide yes)))
  (property "Arrow Part Number" "" (at 93.98 97.79 0) (effects (font (size 1.27 1.27)) (hide yes)))
  (property "Arrow Price/Stock" "" (at 93.98 97.79 0) (effects (font (size 1.27 1.27)) (hide yes)))
  (property "Mouser Price/Stock" "" (at 93.98 97.79 0) (effects (font (size 1.27 1.27)) (hide yes)))
  (pin "2")
  (pin "1"))
 (symbol
  (lib_id "Device:R")
  (at 105.41 97.79 270)
  (unit 1)
  (exclude_from_sim no)
  (in_bom yes)
  (on_board yes)
  (dnp no)
  (property "Reference" "R27" (at 105.41 97.79 90) (effects (font (size 1.27 1.27))))
  (property "Value" "402R" (at 105.156 95.758 90) (effects (font (size 1.27 1.27))))
  (property "Footprint" "Resistor_SMD:R_0603_1608Metric_Pad0.98x0.95mm_HandSolder" (at 105.41 96.012 90) (effects (font (size 1.27 1.27)) (hide yes)))
  (property "Datasheet" "~" (at 105.41 97.79 0) (effects (font (size 1.27 1.27)) (hide yes)))
  (property "Description" "Resistor" (at 105.41 97.79 0) (effects (font (size 1.27 1.27)) (hide yes)))
  (property "Manufacturer_Part_Number" "CR0603-FX-4020ELF" (at 105.41 97.79 0) (effects (font (size 1.27 1.27)) (hide yes)))
  (property "Arrow Part Number" "" (at 105.41 97.79 90) (effects (font (size 1.27 1.27)) (hide yes)))
  (property "Arrow Price/Stock" "" (at 105.41 97.79 90) (effects (font (size 1.27 1.27)) (hide yes)))
  (property "Mouser Price/Stock" "" (at 105.41 97.79 90) (effects (font (size 1.27 1.27)) (hide yes)))
  (pin "1")
  (pin "2")))
